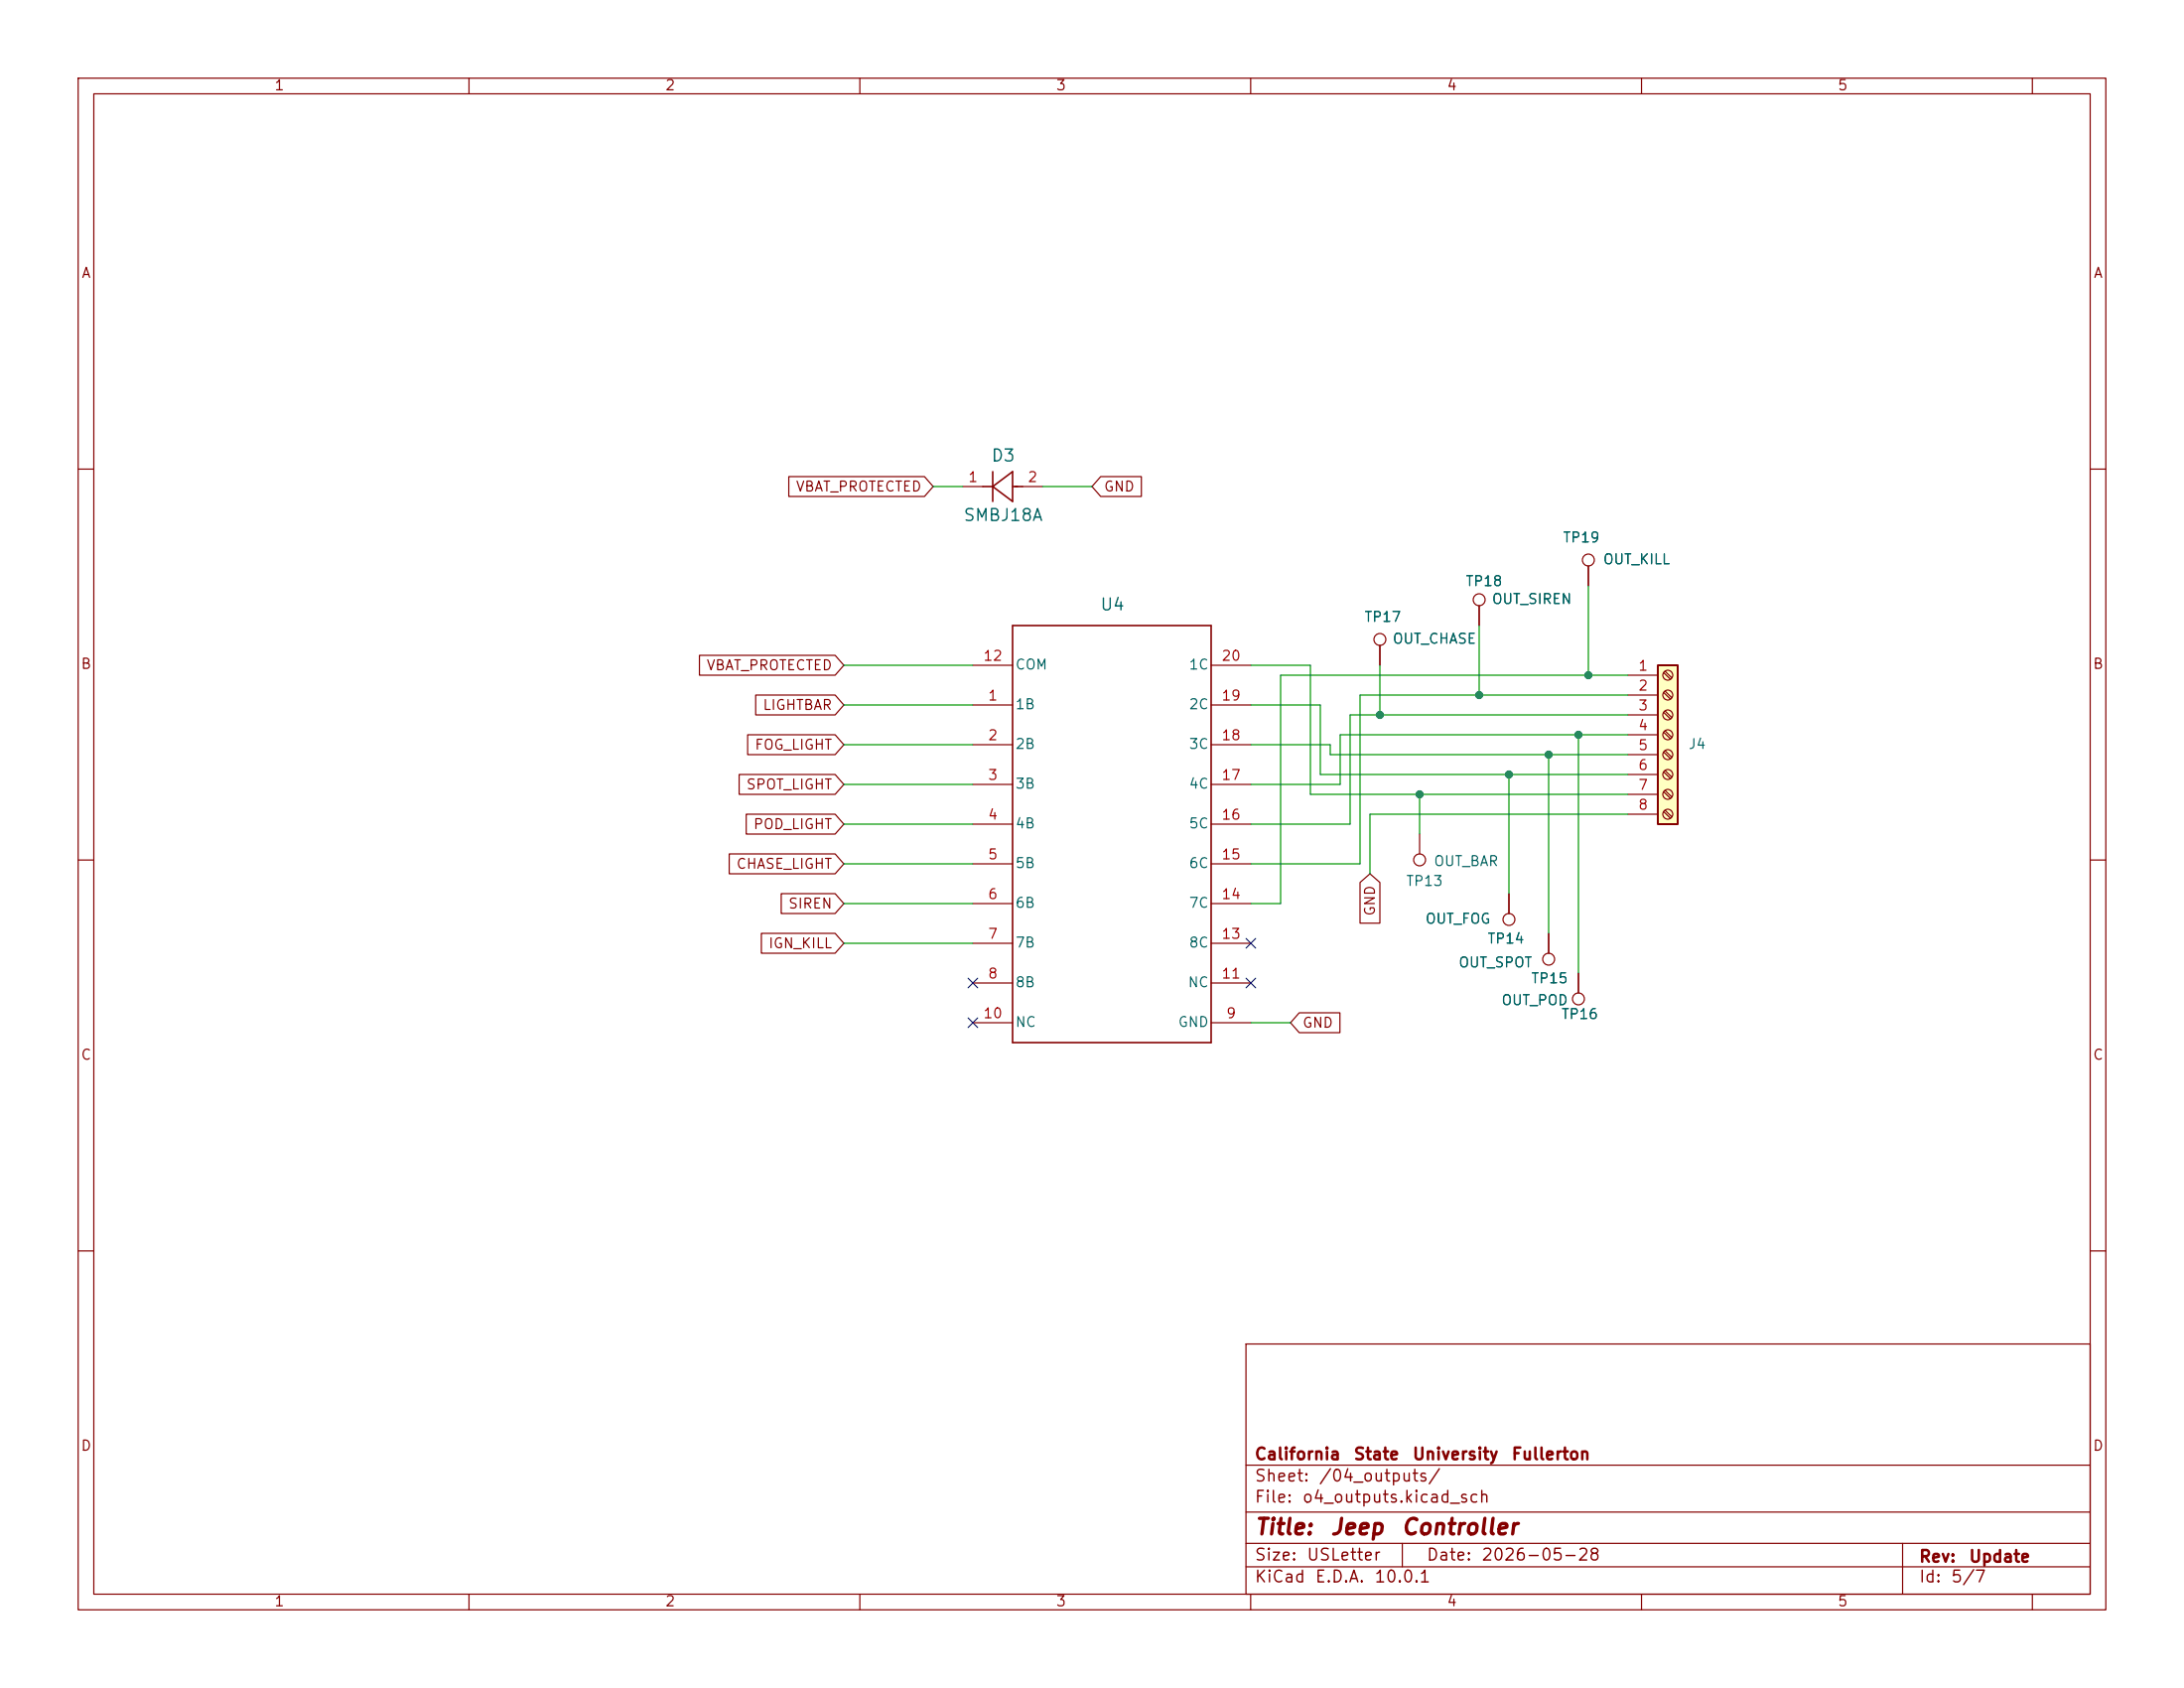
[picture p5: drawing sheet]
<svg xmlns="http://www.w3.org/2000/svg" width="279mm" height="216mm" viewBox="0 0 279 216" stroke-linecap="round" stroke-linejoin="round" font-family="sans-serif">
<g fill="none" stroke="#840000" stroke-width=".15">
<path d="M10 10h259.4v195.9h-259.4zM12 12h255.4v191.9h-255.4zM60 10v2M110 10v2M160 10v2M210 10v2M260 10v2M10 60h2M123.2 62.2h2.5M130.8 62.2h2.5M189.2 77.5v2.5M203.2 72.4v2.5"/>
<path d="M267.4 60h2M124.5 90.2h5M124.5 95.3h5M124.5 85.1h5M154.9 90.2h5.1M154.9 95.3h5.1M154.9 85.1h5.1M176.5 82.6v2.5M10 110h2M124.5 100.3h5M124.5 105.4h5M124.5 110.5h5"/>
<path d="M124.5 115.6h5M154.9 100.3h5.1M154.9 105.4h5.1M154.9 110.5h5.1M154.9 115.6h5.1M181.6 106.7v2.5M193 114.3v2.5M198.1 119.4v2.5M267.4 110h2M124.5 120.7h5M124.5 125.7h5M124.5 130.8h5"/>
<path d="M154.9 120.7h5.1M154.9 125.7h5.1M154.9 130.8h5.1M201.9 124.5v2.5M10 160h2M159.4 171.9h108v32h-108zM267.4 160h2M159.4 197.4h108M159.4 193.4h108M159.4 187.4h108M179.4 197.4v3M243.4 197.4v6.5"/>
<path d="M60 203.9v2M110 203.9v2M159.4 200.4h108M160 203.9v2M210 203.9v2M260 203.9v2"/>
<circle cx="189.2" cy="76.7" r=".76"/>
<circle cx="203.2" cy="71.6" r=".76"/>
<circle cx="176.5" cy="81.8" r=".76"/>
<circle cx="181.6" cy="110" r=".76"/>
<circle cx="193" cy="117.6" r=".76"/>
<circle cx="198.1" cy="122.7" r=".76"/>
<circle cx="201.9" cy="127.8" r=".76"/>
</g>
<path d="M125.7 62.2h1.3M127 62.2l2.5-1.9v3.8zM127 60.3v3.8M129.5 62.2h1.3M129.5 80h25.4v53.4h-25.4z" fill="none" stroke="#840000" stroke-width=".2"/>
<path d="M212.1 85.1h2.5v20.3h-2.5z" fill="#ffffc2"/>
<path d="M212.1 85.1h2.5v20.3h-2.5z" fill="none" stroke="#840000" stroke-width=".25"/>
<g fill="none" stroke="#840000" stroke-width=".15">
<path d="M100.9 61h17.4l1.1 1.2-1.1 1.3h-17.4zM140.8 61h5.2v2.5h-5.2l-1.1-1.3zM189.2 77.5v2.5M203.2 72.4v2.5M89.5 83.8h17.3l1.1 1.3-1.1 1.3h-17.3zM94.6 99.1h12.2l1.1 1.2-1.1 1.3h-12.2zM95.6 94h11.2l1.1 1.3-1.1 1.2h-11.2zM96.7 88.9h10.1l1.1 1.3-1.1 1.2h-10.1zM176.5 82.6v2.5M208.3 86.4h3.8M208.3 88.9h3.8M208.3 91.4h3.8"/>
<path d="M208.3 94h3.8M208.3 96.5h3.8M208.3 99.1h3.8M212.8 86l.9 .9M212.8 88.6l.9 .8M212.8 91.1l.9 .8M212.8 93.6l.9 .9M212.8 96.2l.9 .8M212.8 98.7l.9 .9M213 85.9l.9 .8M213 88.4l.9 .8M213 90.9l.9 .9"/>
<path d="M213 93.5l.9 .8M213 96l.9 .9M213 98.6l.9 .8M93.3 109.2h13.5l1.1 1.3-1.1 1.3h-13.5zM95.5 104.1h11.3l1.1 1.3-1.1 1.3h-11.3zM97.4 119.4h9.4l1.1 1.3-1.1 1.2h-9.4zM99.9 114.3h6.9l1.1 1.3-1.1 1.2h-6.9zM174 112.9l1.3-1.1 1.2 1.1v5.2h-2.5zM193 114.3v2.5M198.1 119.4v2.5M208.3 101.6h3.8M208.3 104.1h3.8"/>
<path d="M212.8 101.3l.9 .8M212.8 103.8l.9 .8M213 101.1l.9 .8M213 103.6l.9 .9M166.2 129.5h5.2v2.6h-5.2l-1.1-1.3zM201.9 124.5v2.5"/>
<circle cx="213.4" cy="94" r=".63"/>
<circle cx="213.4" cy="86.4" r=".63"/>
<circle cx="213.4" cy="91.4" r=".63"/>
<circle cx="213.4" cy="88.9" r=".63"/>
<circle cx="213.4" cy="99.1" r=".63"/>
<circle cx="213.4" cy="96.5" r=".63"/>
<circle cx="213.4" cy="101.6" r=".63"/>
<circle cx="213.4" cy="104.1" r=".63"/>
</g>
<g fill="none" stroke="#009600" stroke-width=".15">
<path d="M119.4 62.2h3.8M133.3 62.2h6.4M203.2 74.9v11.5M107.9 95.3h16.6M107.9 90.2h16.6M107.9 85.1h16.6M160 95.3h10.2v1.2h38.1M160 90.2h8.9v8.9h39.4M160 85.1h7.6v16.5h40.7M176.5 85.1v6.3M189.2 80v8.9M193 99.1v15.2"/>
<path d="M198.1 96.5v22.9M201.9 94v30.5M208.3 94h-36.9v6.3h-11.4M208.3 91.4h-35.6v14h-12.7M208.3 88.9h-34.3v21.6h-14M208.3 86.4h-44.5v29.2h-3.8M107.9 100.3h16.6M107.9 105.4h16.6M107.9 110.5h16.6M107.9 115.6h16.6M181.6 101.6v5.1M208.3 104.1h-33v7.7"/>
<path d="M107.9 120.7h16.6M160 130.8h5.1"/>
</g>
<path d="M123.9 130.2l1.2 1.2M123.9 125.1l1.2 1.2M125.1 130.2l-1.2 1.2M125.1 125.1l-1.2 1.2M159.4 125.1l1.2 1.2M159.4 120l1.2 1.3M160.6 125.1l-1.2 1.2M160.6 120l-1.2 1.3" fill="none" stroke="#000084" stroke-width=".15"/>
<g fill="#009600" stroke="#009600" stroke-width=".13">
<circle cx="201.9" cy="94" r=".46"/>
<circle cx="176.5" cy="91.4" r=".46"/>
<circle cx="181.6" cy="101.6" r=".46"/>
<circle cx="203.2" cy="86.4" r=".46"/>
<circle cx="189.2" cy="88.9" r=".46"/>
<circle cx="198.1" cy="96.5" r=".46"/>
<circle cx="193" cy="99.1" r=".46"/>
</g>
<g font-size="2" fill="#840000">
<text x="160.4" y="196.8">Title:</text>
<text x="170.1" y="196.8">Jeep</text>
<text x="179.1" y="196.8">Controller</text>
</g>
<g font-size="1.5" fill="#006464">
<text x="126.7" y="59.4">D3</text>
<text x="123.1" y="67">SMBJ18A</text>
<text x="140.6" y="78.5">U4</text>
</g>
<g font-size="1.5" fill="#840000">
<text x="160.4" y="189.9">Sheet:</text>
<text x="160.4" y="187.1">California</text>
<text x="168.6" y="189.9">/04_outputs/</text>
<text x="173.1" y="187.1">State</text>
<text x="180.6" y="187.1">University</text>
<text x="193.3" y="187.1">Fullerton</text>
<text x="160.4" y="192.6">File:</text>
<text x="166.5" y="192.6">o4_outputs.kicad_sch</text>
<text x="160.4" y="202.8">KiCad</text>
<text x="160.4" y="200">Size:</text>
<text x="167.1" y="200">USLetter</text>
<text x="168.1" y="202.8">E.D.A.</text>
<text x="175.7" y="202.8">10.0.1</text>
<text x="182.4" y="200">Date:</text>
<text x="189.4" y="200">2026-05-28</text>
<text x="245.4" y="200.2">Rev:</text>
<text x="245.4" y="202.8">Id:</text>
<text x="249.5" y="202.8">5/7</text>
<text x="251.8" y="200.2">Update</text>
</g>
<g font-size="1.3" fill="#840000">
<text x="35" y="11.9">1</text>
<text x="85" y="11.9">2</text>
<text x="135" y="11.9">3</text>
<text x="185" y="11.9">4</text>
<text x="235" y="11.9">5</text>
<text x="10.3" y="35.9">A</text>
<text x="267.7" y="35.9">A</text>
<text x="101.7" y="63.2">VBAT_PROTECTED</text>
<text x="141.1" y="63.2">GND</text>
<text x="10.3" y="85.9">B</text>
<text x="90.3" y="86">VBAT_PROTECTED</text>
<text x="267.7" y="85.9">B</text>
<text x="97.5" y="91.1">LIGHTBAR</text>
<text x="95.4" y="101.3">SPOT_LIGHT</text>
<text x="96.5" y="96.2">FOG_LIGHT</text>
<text x="96.3" y="106.4">POD_LIGHT</text>
<text x="94.1" y="111.4">CHASE_LIGHT</text>
<text x="100.8" y="116.5">SIREN</text>
<text x="176.2" y="117.3" transform="rotate(-90 176.2 117.3)">GND</text>
<text x="98.2" y="121.6">IGN_KILL</text>
<text x="166.5" y="131.8">GND</text>
<text x="10.3" y="135.9">C</text>
<text x="267.7" y="135.9">C</text>
<text x="10.3" y="185.9">D</text>
<text x="267.7" y="185.9">D</text>
<text x="35" y="205.8">1</text>
<text x="85" y="205.8">2</text>
<text x="135" y="205.8">3</text>
<text x="185" y="205.8">4</text>
<text x="235" y="205.8">5</text>
</g>
<g font-size="1.3" fill="#a90000">
<text x="123.8" y="62">1</text>
<text x="131.4" y="62">2</text>
<text x="125.7" y="84.8">12</text>
<text x="126.3" y="89.9">1</text>
<text x="156.2" y="89.9">19</text>
<text x="156.2" y="84.8">20</text>
<text x="209.5" y="86.1">1</text>
<text x="209.5" y="88.6">2</text>
<text x="126.3" y="95">2</text>
<text x="156.2" y="95">18</text>
<text x="209.5" y="91.2">3</text>
<text x="209.5" y="93.7">4</text>
<text x="126.3" y="100.1">3</text>
<text x="156.2" y="100.1">17</text>
<text x="209.5" y="96.3">5</text>
<text x="209.5" y="98.8">6</text>
<text x="209.5" y="101.3">7</text>
<text x="126.3" y="105.2">4</text>
<text x="156.2" y="105.2">16</text>
<text x="209.5" y="103.9">8</text>
<text x="126.3" y="110.2">5</text>
<text x="156.2" y="110.2">15</text>
<text x="126.3" y="115.3">6</text>
<text x="156.2" y="115.3">14</text>
<text x="126.3" y="120.4">7</text>
<text x="126.3" y="125.5">8</text>
<text x="156.2" y="125.5">11</text>
<text x="156.2" y="120.4">13</text>
<text x="125.7" y="130.6">10</text>
<text x="156.8" y="130.6">9</text>
</g>
<g font-size="1.3" fill="#006464">
<text x="199.9" y="69.7">TP19</text>
<text x="187.4" y="75.3">TP18</text>
<text x="190.8" y="77.6">OUT_SIREN</text>
<text x="205" y="72.5">OUT_KILL</text>
<text x="174.5" y="79.9">TP17</text>
<text x="178.1" y="82.7">OUT_CHASE</text>
<text x="129.8" y="86">COM</text>
<text x="152" y="86">1C</text>
<text x="129.8" y="91">1B</text>
<text x="152" y="91">2C</text>
<text x="129.8" y="96.1">2B</text>
<text x="129.8" y="101.2">3B</text>
<text x="152" y="101.2">4C</text>
<text x="152" y="96.1">3C</text>
<text x="215.9" y="96.1">J4</text>
<text x="129.8" y="106.3">4B</text>
<text x="152" y="106.3">5C</text>
<text x="129.8" y="111.4">5B</text>
<text x="152" y="111.4">6C</text>
<text x="179.8" y="113.6">TP13</text>
<text x="183.3" y="111.1">OUT_BAR</text>
<text x="129.8" y="116.4">6B</text>
<text x="152" y="116.4">7C</text>
<text x="182.3" y="118.5">OUT_FOG</text>
<text x="129.8" y="121.5">7B</text>
<text x="152" y="121.5">8C</text>
<text x="186.5" y="124.1">OUT_SPOT</text>
<text x="190.2" y="121">TP14</text>
<text x="129.8" y="126.6">8B</text>
<text x="129.8" y="131.7">NC</text>
<text x="150.6" y="131.7">GND</text>
<text x="151.9" y="126.6">NC</text>
<text x="192" y="128.9">OUT_POD</text>
<text x="195.8" y="126.1">TP15</text>
<text x="199.7" y="130.7">TP16</text>
</g>
</svg>
